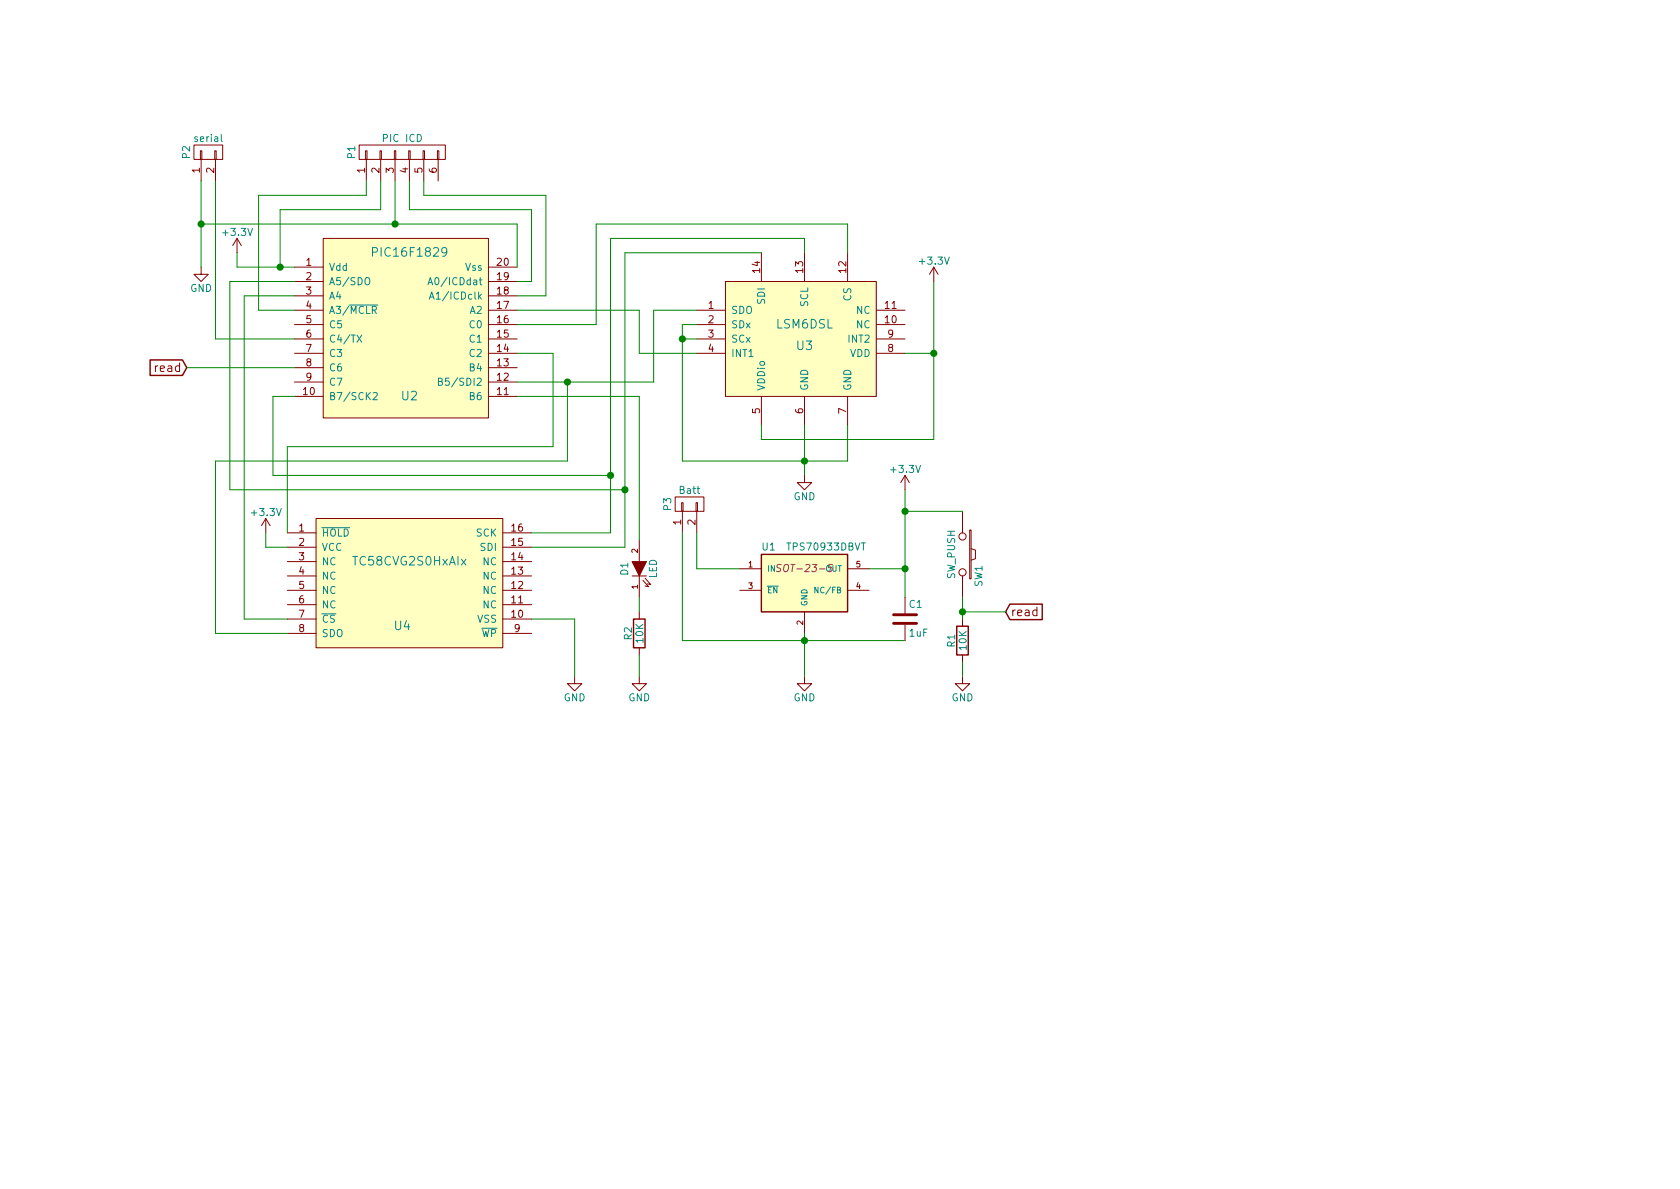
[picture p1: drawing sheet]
EESchema Schematic File Version 2
LIBS:power
LIBS:device
LIBS:transistors
LIBS:conn
LIBS:linear
LIBS:regul
LIBS:74xx
LIBS:cmos4000
LIBS:adc-dac
LIBS:memory
LIBS:xilinx
LIBS:microcontrollers
LIBS:dsp
LIBS:microchip
LIBS:analog_switches
LIBS:motorola
LIBS:texas
LIBS:intel
LIBS:audio
LIBS:interface
LIBS:digital-audio
LIBS:philips
LIBS:display
LIBS:cypress
LIBS:siliconi
LIBS:opto
LIBS:atmel
LIBS:contrib
LIBS:valves
LIBS:components
LIBS:parkinson-cache
EELAYER 25 0
EELAYER END
$Descr A4 11693 8268
encoding utf-8
Sheet 1 1
Title ""
Date ""
Rev ""
Comp ""
Comment1 ""
Comment2 ""
Comment3 ""
Comment4 ""
$EndDescr
$Comp
L PIC16F1829 U2
U 1 1
P 2850 2300
F 0 "U2" H 2850 1850 60  0000 C CNN
F 1 "PIC16F1829" H 2850 2850 60  0000 C CNN
F 2 "" H 2850 2300 60  0000 C CNN
F 3 "" H 2850 2300 60  0000 C CNN
	1    2850 2300
	1    0    0    -1  
$EndComp
$Comp
L LSM6DSL U3
U 1 1
P 5600 2450
F 0 "U3" H 5600 2500 60  0000 C CNN
F 1 "LSM6DSL" H 5600 2650 60  0000 C CNN
F 2 "" H 5600 2450 60  0000 C CNN
F 3 "" H 5600 2450 60  0000 C CNN
	1    5600 2450
	1    0    0    -1  
$EndComp
$Comp
L TC58CVG2S0HxAIx U4
U 1 1
P 2800 4250
F 0 "U4" H 2800 4150 60  0000 C CNN
F 1 "TC58CVG2S0HxAIx" H 2850 4600 60  0000 C CNN
F 2 "" H 2800 4250 60  0000 C CNN
F 3 "" H 2800 4250 60  0000 C CNN
	1    2800 4250
	1    0    0    -1  
$EndComp
$Comp
L LED D1
U 1 1
P 4450 3950
F 0 "D1" H 4450 4050 50  0000 C CNN
F 1 "LED" H 4450 3850 50  0000 C CNN
F 2 "" H 4450 3950 50  0000 C CNN
F 3 "" H 4450 3950 50  0000 C CNN
	1    4450 3950
	0    -1   -1   0   
$EndComp
$Comp
L SW_PUSH SW1
U 1 1
P 6700 3850
F 0 "SW1" H 6850 3960 50  0000 C CNN
F 1 "SW_PUSH" H 6700 3770 50  0000 C CNN
F 2 "" H 6700 3850 50  0000 C CNN
F 3 "" H 6700 3850 50  0000 C CNN
	1    6700 3850
	0    1    1    0   
$EndComp
$Comp
L R R2
U 1 1
P 4450 4400
F 0 "R2" V 4530 4400 50  0000 C CNN
F 1 "10K" V 4450 4400 50  0000 C CNN
F 2 "" V 4380 4400 50  0000 C CNN
F 3 "" H 4450 4400 50  0000 C CNN
	1    4450 4400
	-1   0    0    1   
$EndComp
$Comp
L R R1
U 1 1
P 6700 4450
F 0 "R1" V 6780 4450 50  0000 C CNN
F 1 "10K" V 6700 4450 50  0000 C CNN
F 2 "" V 6630 4450 50  0000 C CNN
F 3 "" H 6700 4450 50  0000 C CNN
	1    6700 4450
	-1   0    0    1   
$EndComp
$Comp
L CONN_01X06 P1
U 1 1
P 2800 1050
F 0 "P1" H 2800 1400 50  0000 C CNN
F 1 "PIC ICD" V 2900 1050 50  0000 C CNN
F 2 "" H 2800 1050 50  0000 C CNN
F 3 "" H 2800 1050 50  0000 C CNN
	1    2800 1050
	0    -1   -1   0   
$EndComp
$Comp
L CONN_01X02 P2
U 1 1
P 1450 1050
F 0 "P2" H 1450 1200 50  0000 C CNN
F 1 "serial" V 1550 1050 50  0000 C CNN
F 2 "" H 1450 1050 50  0000 C CNN
F 3 "" H 1450 1050 50  0000 C CNN
	1    1450 1050
	0    -1   -1   0   
$EndComp
$Comp
L CONN_01X02 P3
U 1 1
P 4800 3500
F 0 "P3" H 4800 3650 50  0000 C CNN
F 1 "Batt" V 4900 3500 50  0000 C CNN
F 2 "" H 4800 3500 50  0000 C CNN
F 3 "" H 4800 3500 50  0000 C CNN
	1    4800 3500
	0    -1   -1   0   
$EndComp
$Comp
L GND #PWR?
U 1 1
P 5600 4700
F 0 "#PWR?" H 5600 4450 50  0001 C CNN
F 1 "GND" H 5600 4550 50  0000 C CNN
F 2 "" H 5600 4700 50  0000 C CNN
F 3 "" H 5600 4700 50  0000 C CNN
	1    5600 4700
	1    0    0    -1  
$EndComp
$Comp
L GND #PWR?
U 1 1
P 6700 4700
F 0 "#PWR?" H 6700 4450 50  0001 C CNN
F 1 "GND" H 6700 4550 50  0000 C CNN
F 2 "" H 6700 4700 50  0000 C CNN
F 3 "" H 6700 4700 50  0000 C CNN
	1    6700 4700
	1    0    0    -1  
$EndComp
Text GLabel 7000 4250 2    60   Input ~ 0
read
$Comp
L GND #PWR?
U 1 1
P 4450 4700
F 0 "#PWR?" H 4450 4450 50  0001 C CNN
F 1 "GND" H 4450 4550 50  0000 C CNN
F 2 "" H 4450 4700 50  0000 C CNN
F 3 "" H 4450 4700 50  0000 C CNN
	1    4450 4700
	1    0    0    -1  
$EndComp
Wire Wire Line
	4850 3700 4850 3950
Wire Wire Line
	4850 3950 5150 3950
Wire Wire Line
	4750 3700 4750 4450
Wire Wire Line
	4750 4450 5600 4450
Wire Wire Line
	5600 4450 6300 4450
Wire Wire Line
	6300 3400 6300 3550
Wire Wire Line
	6300 3550 6300 3950
Wire Wire Line
	6300 3950 6300 4150
Wire Wire Line
	6300 3550 6700 3550
Connection ~ 6300 3550
Wire Wire Line
	6700 4150 6700 4250
Wire Wire Line
	6700 4250 6700 4300
Wire Wire Line
	6700 4700 6700 4600
Wire Wire Line
	7000 4250 6700 4250
Connection ~ 6700 4250
Wire Wire Line
	4450 4700 4450 4550
Wire Wire Line
	2050 2750 1900 2750
Wire Wire Line
	1900 2750 1900 3300
Wire Wire Line
	1900 3300 4250 3300
Wire Wire Line
	4250 1650 4250 3300
Wire Wire Line
	4250 3300 4250 3700
Wire Wire Line
	4250 3700 3700 3700
Wire Wire Line
	5600 1750 5600 1650
Wire Wire Line
	5600 1650 4250 1650
Connection ~ 4250 3300
Wire Wire Line
	2050 1950 1600 1950
Wire Wire Line
	1600 1950 1600 3400
Wire Wire Line
	1600 3400 4350 3400
Wire Wire Line
	4350 1750 4350 3400
Wire Wire Line
	4350 3400 4350 3800
Wire Wire Line
	4350 3800 3700 3800
Wire Wire Line
	3950 2650 3950 3200
Wire Wire Line
	3950 3200 1500 3200
Wire Wire Line
	1500 3200 1500 4400
Wire Wire Line
	1500 4400 2000 4400
Connection ~ 3950 2650
Connection ~ 4350 3400
Wire Wire Line
	3600 2750 4450 2750
Wire Wire Line
	3600 2450 3850 2450
Wire Wire Line
	3850 2450 3850 3100
Wire Wire Line
	3850 3100 2000 3100
Wire Wire Line
	2000 3100 2000 3700
Wire Wire Line
	3600 2250 4150 2250
Wire Wire Line
	4150 2250 4150 1550
Wire Wire Line
	4150 1550 5900 1550
Wire Wire Line
	5900 1550 5900 1750
Wire Wire Line
	3600 2150 4450 2150
Wire Wire Line
	4450 2150 4450 2450
Wire Wire Line
	4450 2450 4850 2450
Wire Wire Line
	4850 2250 4750 2250
Wire Wire Line
	4750 2250 4750 2350
Wire Wire Line
	4750 2350 4750 3200
Wire Wire Line
	4750 3200 5600 3200
Wire Wire Line
	5600 3200 5900 3200
Wire Wire Line
	5900 3200 5900 2950
Wire Wire Line
	4850 2350 4750 2350
Connection ~ 4750 2350
Wire Wire Line
	5600 2950 5600 3200
Wire Wire Line
	5600 3200 5600 3300
Connection ~ 5600 3200
$Comp
L GND #PWR?
U 1 1
P 5600 3300
F 0 "#PWR?" H 5600 3050 50  0001 C CNN
F 1 "GND" H 5600 3150 50  0000 C CNN
F 2 "" H 5600 3300 50  0000 C CNN
F 3 "" H 5600 3300 50  0000 C CNN
	1    5600 3300
	1    0    0    -1  
$EndComp
Text GLabel 1300 2550 0    60   Input ~ 0
read
Wire Wire Line
	1300 2550 2050 2550
Wire Wire Line
	2050 2350 1500 2350
Wire Wire Line
	1500 2350 1500 1250
Wire Wire Line
	2050 2050 1700 2050
Wire Wire Line
	1700 2050 1700 4300
Wire Wire Line
	1700 4300 2000 4300
Wire Wire Line
	5300 2950 5300 3050
Wire Wire Line
	6500 3050 5300 3050
Wire Wire Line
	6500 1950 6500 2450
Wire Wire Line
	6500 2450 6500 3050
$Comp
L +3.3V #PWR?
U 1 1
P 6300 3400
F 0 "#PWR?" H 6300 3250 50  0001 C CNN
F 1 "+3.3V" H 6300 3540 50  0000 C CNN
F 2 "" H 6300 3400 50  0000 C CNN
F 3 "" H 6300 3400 50  0000 C CNN
	1    6300 3400
	1    0    0    -1  
$EndComp
$Comp
L C C1
U 1 1
P 6300 4300
F 0 "C1" H 6325 4400 50  0000 L CNN
F 1 "1uF" H 6325 4200 50  0000 L CNN
F 2 "" H 6338 4150 50  0000 C CNN
F 3 "" H 6300 4300 50  0000 C CNN
	1    6300 4300
	1    0    0    -1  
$EndComp
$Comp
L +3.3V #PWR?
U 1 1
P 6500 1950
F 0 "#PWR?" H 6500 1800 50  0001 C CNN
F 1 "+3.3V" H 6500 2090 50  0000 C CNN
F 2 "" H 6500 1950 50  0000 C CNN
F 3 "" H 6500 1950 50  0000 C CNN
	1    6500 1950
	1    0    0    -1  
$EndComp
Wire Wire Line
	6300 2450 6500 2450
Connection ~ 6500 2450
$Comp
L +3.3V #PWR?
U 1 1
P 1650 1750
F 0 "#PWR?" H 1650 1600 50  0001 C CNN
F 1 "+3.3V" H 1650 1890 50  0000 C CNN
F 2 "" H 1650 1750 50  0000 C CNN
F 3 "" H 1650 1750 50  0000 C CNN
	1    1650 1750
	1    0    0    -1  
$EndComp
Wire Wire Line
	1650 1850 1950 1850
Wire Wire Line
	1950 1850 2050 1850
$Comp
L GND #PWR?
U 1 1
P 4000 4700
F 0 "#PWR?" H 4000 4450 50  0001 C CNN
F 1 "GND" H 4000 4550 50  0000 C CNN
F 2 "" H 4000 4700 50  0000 C CNN
F 3 "" H 4000 4700 50  0000 C CNN
	1    4000 4700
	1    0    0    -1  
$EndComp
Wire Wire Line
	3700 4300 4000 4300
Wire Wire Line
	4000 4300 4000 4700
$Comp
L +3.3V #PWR?
U 1 1
P 1850 3700
F 0 "#PWR?" H 1850 3550 50  0001 C CNN
F 1 "+3.3V" H 1850 3840 50  0000 C CNN
F 2 "" H 1850 3700 50  0000 C CNN
F 3 "" H 1850 3700 50  0000 C CNN
	1    1850 3700
	1    0    0    -1  
$EndComp
Wire Wire Line
	1850 3700 1850 3800
Wire Wire Line
	1850 3800 2000 3800
$Comp
L GND #PWR?
U 1 1
P 1400 1850
F 0 "#PWR?" H 1400 1600 50  0001 C CNN
F 1 "GND" H 1400 1700 50  0000 C CNN
F 2 "" H 1400 1850 50  0000 C CNN
F 3 "" H 1400 1850 50  0000 C CNN
	1    1400 1850
	1    0    0    -1  
$EndComp
Wire Wire Line
	1400 1250 1400 1550
Wire Wire Line
	1400 1550 1400 1850
Wire Wire Line
	2550 1350 1800 1350
Wire Wire Line
	1800 1350 1800 2150
Wire Wire Line
	1800 2150 2050 2150
Wire Wire Line
	2650 1250 2650 1450
Wire Wire Line
	2650 1450 1950 1450
Wire Wire Line
	2750 1250 2750 1550
Wire Wire Line
	1400 1550 2750 1550
Wire Wire Line
	2750 1550 3600 1550
Connection ~ 1400 1550
Wire Wire Line
	3600 1950 3700 1950
Wire Wire Line
	3700 1950 3700 1450
Wire Wire Line
	3700 1450 2850 1450
Wire Wire Line
	2850 1450 2850 1250
Wire Wire Line
	3600 2050 3800 2050
Wire Wire Line
	3800 2050 3800 1350
Wire Wire Line
	3800 1350 2950 1350
Wire Wire Line
	2950 1350 2950 1250
Wire Wire Line
	3600 1550 3600 1850
Connection ~ 2750 1550
Wire Wire Line
	4450 2750 4450 3750
Wire Wire Line
	4450 4150 4450 4250
Wire Wire Line
	6050 3950 6300 3950
Connection ~ 6300 3950
Wire Wire Line
	5300 1750 4350 1750
Wire Wire Line
	4850 2150 4550 2150
Wire Wire Line
	4550 2650 4550 2150
Wire Wire Line
	3600 2650 3950 2650
Wire Wire Line
	3950 2650 4550 2650
Wire Wire Line
	1950 1450 1950 1850
Wire Wire Line
	1650 1850 1650 1750
Connection ~ 1950 1850
$Comp
L TPS70933DBVT U1
U 1 1
P 5600 4100
F 0 "U1" H 5350 4400 50  0000 C CNN
F 1 "TPS70933DBVT" H 5750 4400 50  0000 C CNN
F 2 "SOT-23-5" H 5600 4250 50  0000 C CIN
F 3 "" H 5600 4100 50  0000 C CNN
	1    5600 4100
	1    0    0    -1  
$EndComp
Wire Wire Line
	5600 4400 5600 4450
Wire Wire Line
	5600 4450 5600 4700
Connection ~ 5600 4450
Wire Wire Line
	2550 1350 2550 1250
$EndSCHEMATC
